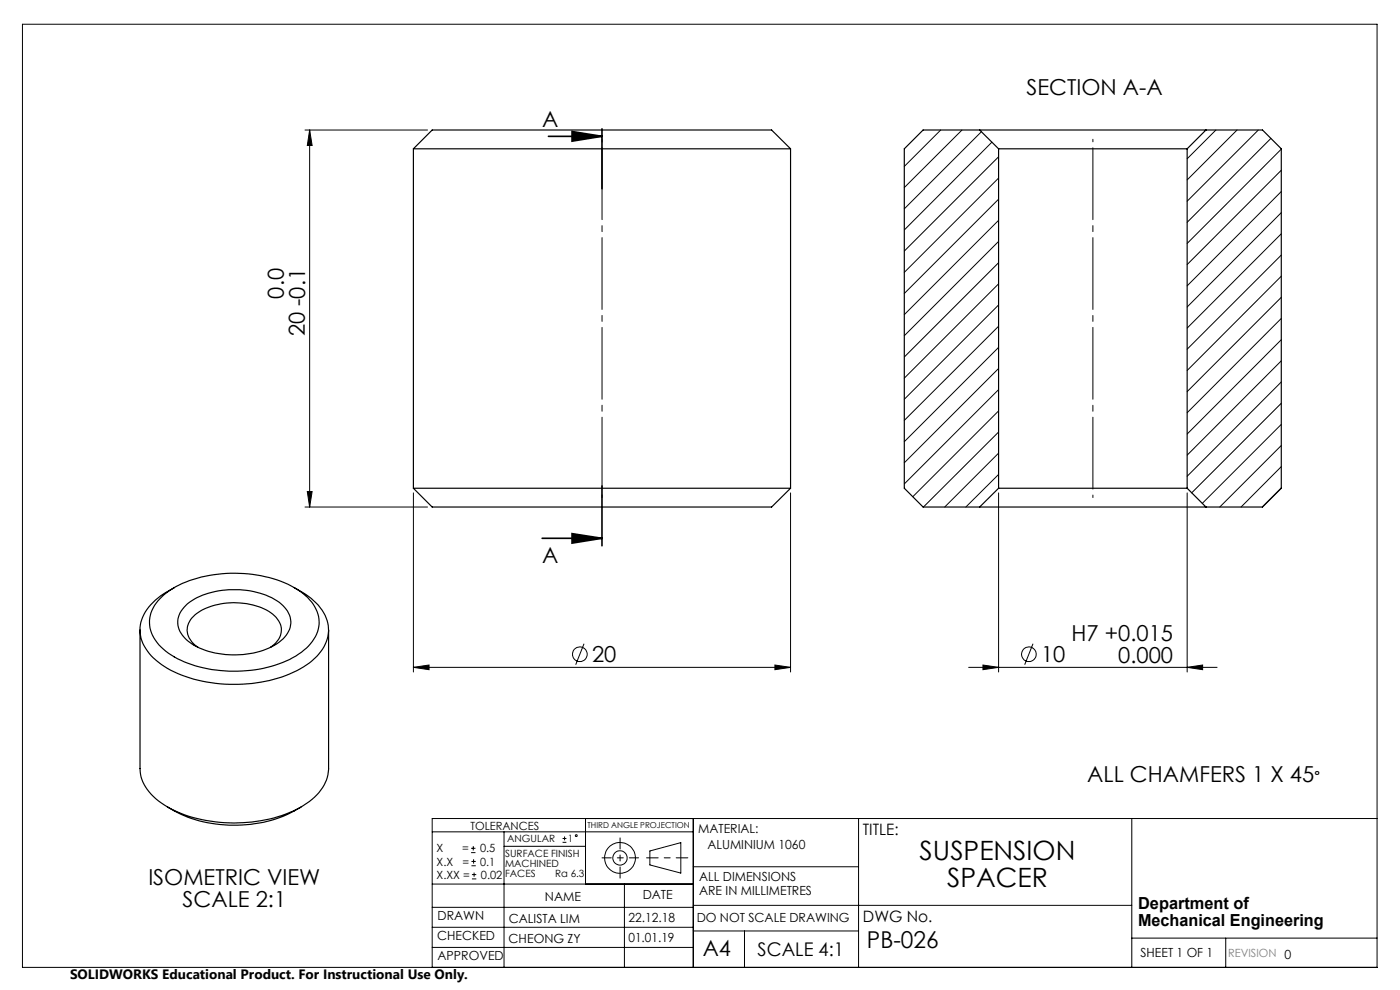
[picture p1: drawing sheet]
<svg xmlns="http://www.w3.org/2000/svg" width="297mm" height="210mm" viewBox="0 0 297 210" stroke-linecap="round" stroke-linejoin="round" font-family="sans-serif">
<g fill="none" stroke="#000" stroke-width=".21">
<path d="M4.8 5.1h287.3v200.1h-287.3zM64.7 27.6h26M65.7 27.6l.5 3.3h-1zM65.7 27.6v80M199.6 27.6l-7.8 7.7M204.1 27.6l-12.3 12.2M208.2 27.9l-16.4 16.4M210.4 30.2l-18.6 18.6M211.8 33.3l-20 20M211.8 37.8l-20 20M258 27.6l-6.2 6.1M262.4 27.6l-10.6 10.6"/>
<path d="M266.9 27.6l-15.1 15.1M269.6 29.3l-17.8 17.9M271.8 36.1l-20 20M271.8 31.6l-20 20M211.8 42.3l-20 20M211.8 46.7l-20 20M211.8 51.2l-20 20M211.8 55.7l-20 20M271.8 40.6l-20 20M271.8 45.1l-20 20M271.8 49.6l-20 20M271.8 54.1l-20 20"/>
<path d="M271.8 58.6l-20 20M211.8 60.2l-20 20M211.8 64.7l-20 20M211.8 69.2l-20 20M211.8 73.7l-20 20M211.8 78.2l-20 20M271.8 63.1l-20 20M271.8 67.5l-20 20.1M271.8 72.1l-20 20M271.8 76.5l-20 20M211.8 82.6l-20 20M211.8 87.2l-18.2 18.2"/>
<path d="M211.8 91.6l-15.9 16M211.8 96.1l-11.4 11.5M271.8 81l-20 20M271.8 85.5l-19 19.1M271.8 90l-16.7 16.8M271.8 94.5l-13 13.1M271.8 99l-8.5 8.6M64.7 107.6h26M65.2 104.3h1l-.5 3.3zM87.7 104.6v37.9M167.7 104.6v37.9M211.8 100.6l-6.9 7"/>
<path d="M211.8 104.6v37.9M251.8 104.6v37.9M271.8 103.5l-4 4.1M123.9 136.6l-1.8 4.4M219.1 136.6l-1.7 4.4M87.7 141.6l3.3-.5v1zM87.7 141.6h80M164.4 141.1l3.3 .5-3.3 .5zM205.5 141.6h52.7M208.5 141.1l3.3 .5-3.3 .5zM251.8 141.6l3.3-.5v1zM91.7 176.5h55.4"/>
<path d="M99.9 179.9h1M100.4 179.5v.9M106.9 176.5v28.7M106.9 179.5h17.3M119.3 178.7h.9M119.3 177.9h.9M119.8 177.4v.9M124.2 173.6v13.9M147.1 173.6v31.6M182.1 173.6v31.6M240.1 173.6v31.6M292.1 173.6h-200.4v31.6"/>
<path d="M91.7 196.7h55.4M91.7 192.5h55.4M91.7 187.5h55.4M99.9 180.9h1M100 183.6h.9M100 182.7h.9M100.1 186.4h.9M100.1 185.5h.9M100.5 182.3v.9M100.6 185.1v.9M132.5 187.5v17.7M137.9 180.5l6.5-1.8v6.5l-6.5-1.7z"/>
<path d="M147.1 183.9h35M147.1 197.5h35M147.1 192h93M157.9 197.5v7.7M240.1 199h52M260 199v6.2M91.7 201h55.4"/>
<circle cx="123" cy="138.8" r="1.56"/>
<circle cx="218.3" cy="138.8" r="1.56"/>
<circle cx="122.2" cy="177.3" r=".2"/>
<circle cx="131.5" cy="182" r="1.52"/>
<circle cx="131.5" cy="182" r="3.3"/>
</g>
<path d="M145.9 182h-8.7" fill="none" stroke="#000" stroke-width=".21" stroke-dasharray="15.2 1.3 1.3 1.3" stroke-dashoffset="12.8"/>
<path d="M131.5 177.7v8.6" fill="none" stroke="#000" stroke-width=".21" stroke-dasharray="15.2 1.3 1.3 1.3" stroke-dashoffset="12.9"/>
<path d="M127.7 182h7.8" fill="none" stroke="#000" stroke-width=".21" stroke-dasharray="15.2 1.3 1.3 1.3" stroke-dashoffset="13.3"/>
<path d="M116.3 28.9h11.4M121.4 27.9l6.3 1-6.3 1zM127.7 27.3v12.7M115 114.2h12.7M121.4 113.2l6.3 1-6.3 1zM127.7 103.1v12.7" fill="none" stroke="#000" stroke-width=".35"/>
<path d="M127.7 29.5v76M231.9 29.5v76" fill="none" stroke="#000" stroke-width=".21" stroke-dasharray="15.2 1.3 1.3 1.3" stroke-dashoffset="-1.8"/>
<g fill="#000">
<path d="M65.7 27.6l.5 3.3h-1zM65.2 104.3h1l-.5 3.3z"/>
<path d="M121.4 27.9l6.3 1-6.3 1zM121.4 113.2l6.3 1-6.3 1z"/>
<path d="M87.7 141.6l3.3-.5v1zM164.4 141.1l3.3 .5-3.3 .5zM208.5 141.1l3.3 .5-3.3 .5zM251.8 141.6l3.3-.5v1z"/>
</g>
<g fill="none" stroke="#000" stroke-width=".25">
<path d="M87.7 31.6h80M87.7 31.6l4-4h72l4 4M87.7 31.6v72M167.7 31.6v72M207.8 27.6h48M207.8 27.6h-12l-4 4v72l4 4h12M207.8 27.6l4 4M211.8 31.6h40M211.8 31.6v72M251.8 31.6v72M255.8 27.6h12l4 4v72l-4 4h-12M255.8 27.6l-4 4"/>
<path d="M87.7 103.6h80M87.7 103.6l4 4h72l4-4M207.8 107.6h48M211.8 103.6h40M211.8 103.6l-4 4M251.8 103.6l4 4M29.7 133.6v29.4a9.5 9.5 0 0 0 5.2 7.8l.7 .4M33.9 127a19.3 19.3 0 0 1 11.4-5.1 26.6 26.6 0 0 1 18.4 3.5 8 8 0 0 1 3.9 7.5 9.8 9.8 0 0 1-5.5 6.6 28.2 28.2 0 0 1-25.1-.2 9.2 9.2 0 0 1-5.3-7.2 7.1 7.1 0 0 1 2.2-5.1zM37 124.7a13.4 13.4 0 0 0-6.7 6.2 7.4 7.4 0 0 0 1.8 8.2 22.5 22.5 0 0 0 13.6 5.8 29.7 29.7 0 0 0 19.3-3.8 9.1 9.1 0 0 0 4.7-7.8 9.6 9.6 0 0 0-4.9-7.2l-2.4-1.4M39.8 128.1a17.6 17.6 0 0 1 14-2.6 11.2 11.2 0 0 1 7.2 4.1 4.6 4.6 0 0 1-1.4 6.3 17.3 17.3 0 0 1-14 2.6 10.7 10.7 0 0 1-7.4-4.6 4.7 4.7 0 0 1 1.6-5.8zM42 137.3a4 4 0 0 1-1.3-6.2 12.5 12.5 0 0 1 9.6-3.2 11.1 11.1 0 0 1 8.6 3.5 3.8 3.8 0 0 1-1.1 5.6l-.4 .3M69.7 133.6v29.4a9.6 9.6 0 0 1-5.4 7.9 30.6 30.6 0 0 1-20.5 3.2 24.8 24.8 0 0 1-8.2-2.9"/>
<path d="M35.6 171.2a27.9 27.9 0 0 0 26.5 1l1.8-1"/>
</g>
<g font-size="5.6">
<text x="195.1" y="182.5">SUSPENSION</text>
<text x="200.9" y="188.1">SPACER</text>
</g>
<text font-size="4.9" x="183.9" y="201">PB-026</text>
<g font-size="4.7">
<text x="217.8" y="20.1">SECTION A-A</text>
<text x="115" y="26.8">A</text>
<text x="60.2" y="63.4" transform="rotate(-90 60.2 63.4)">0.0</text>
<text x="64.7" y="71.4" transform="rotate(-90 64.7 71.4)">20 -0.1</text>
<text x="115" y="119.5">A</text>
<text x="227.3" y="136">H7 +0.015</text>
<text x="125.6" y="140.5">20</text>
<text x="220.9" y="140.5">10</text>
<text x="237.2" y="140.5">0.000</text>
<text x="230.7" y="166">ALL CHAMFERS 1 X 45</text>
<text x="31.5" y="187.8">ISOMETRIC VIEW</text>
<text x="38.7" y="192.3">SCALE 2:1</text>
<text x="149.1" y="202.9">A4</text>
</g>
<text font-size="4" x="160.7" y="202.8">SCALE 4:1</text>
<text font-size="3.9" x="278.8" y="166">°</text>
<g font-size="3.5">
<text x="241.4" y="192.8">Department of</text>
<text x="241.4" y="196.3">Mechanical Engineering</text>
</g>
<g font-size="3.3">
<text x="183" y="177.2">TITLE:</text>
<text x="183.1" y="195.7">DWG No.</text>
</g>
<text font-size="2.9" x="14.9" y="207.6">SOLIDWORKS Educational Product. For Instructional Use Only.</text>
<g font-size="2.7">
<text x="148.1" y="176.7">MATERIAL:</text>
<text x="150.1" y="180.1">ALUMINIUM 1060</text>
<text x="115.6" y="191">NAME</text>
<text x="136.3" y="190.8">DATE</text>
<text x="148.3" y="186.8">ALL DIMENSIONS</text>
<text x="148.3" y="189.8">ARE IN MILLIMETRES</text>
<text x="92.8" y="195.2">DRAWN</text>
<text x="107.9" y="195.7">CALISTA LIM</text>
<text x="133.3" y="195.6">22.12.18</text>
<text x="147.8" y="195.7">DO NOT SCALE DRAWING</text>
<text x="92.8" y="199.3">CHECKED</text>
<text x="92.8" y="203.6">APPROVED</text>
<text x="107.9" y="199.9">CHEONG ZY</text>
<text x="133.3" y="199.8">01.01.19</text>
<text x="242" y="203">SHEET 1 OF 1</text>
</g>
<g font-size="2.4">
<text x="99.8" y="176">TOLERANCES</text>
<text x="92.6" y="180.8">X</text>
<text x="92.6" y="183.6">X.X</text>
<text x="98" y="180.8">=</text>
<text x="98.1" y="183.6">=</text>
<text x="101.8" y="180.8">0.5</text>
<text x="101.9" y="183.6">0.1</text>
<text x="92.6" y="186.4">X.XX =</text>
<text x="102" y="186.4">0.02</text>
</g>
<text font-size="2.4" fill="#808080" x="260.6" y="203">REVISION 0</text>
<g font-size="2.1">
<text x="107.6" y="178.6">ANGULAR</text>
<text x="120.5" y="178.6">1</text>
<text x="107.2" y="181.8">SURFACE FINISH</text>
<text x="107.2" y="183.9">MACHINED</text>
<text x="107.2" y="186">FACES</text>
<text x="117.8" y="186">Ra 6.3</text>
</g>
<text font-size="1.7" x="124.6" y="175.7">THIRD ANGLE PROJECTION</text>
</svg>
